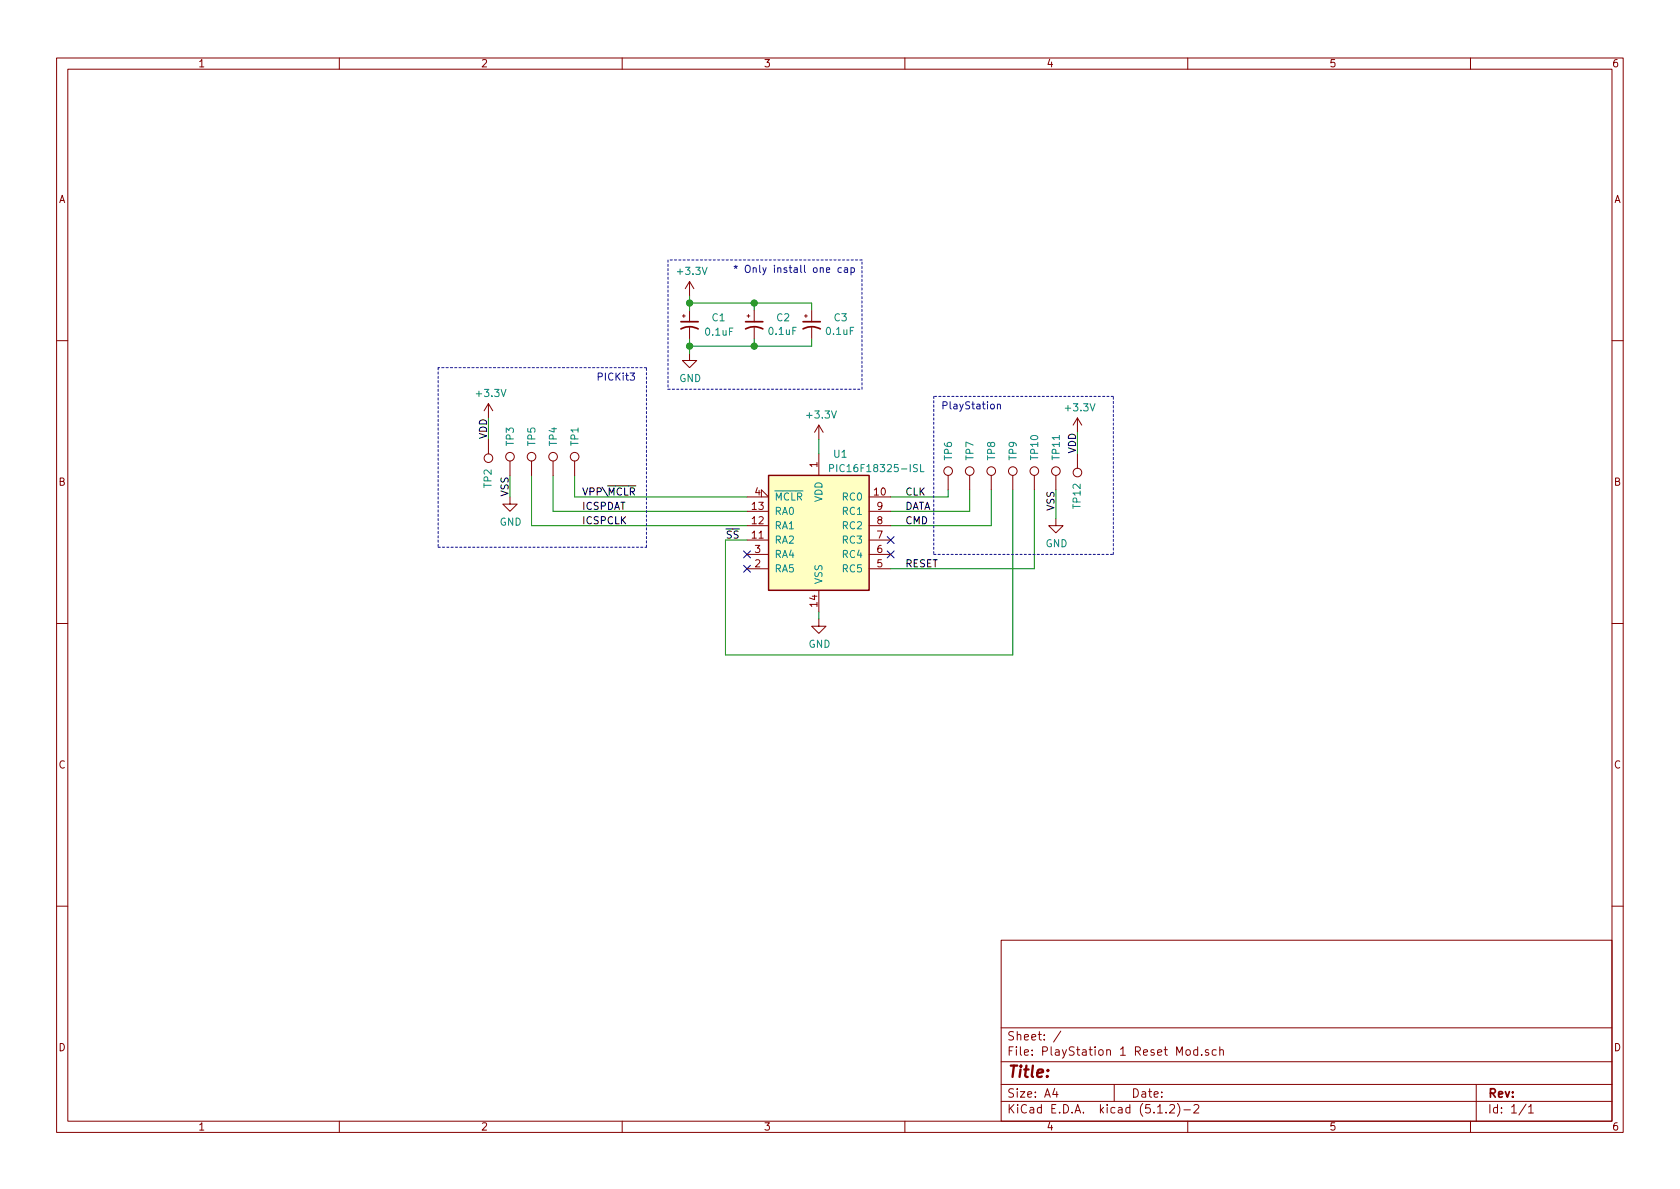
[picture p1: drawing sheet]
EESchema Schematic File Version 4
LIBS:PlayStation 1 Reset Mod-cache
EELAYER 29 0
EELAYER END
$Descr A4 11693 8268
encoding utf-8
Sheet 1 1
Title ""
Date ""
Rev ""
Comp ""
Comment1 ""
Comment2 ""
Comment3 ""
Comment4 ""
$EndDescr
Wire Wire Line
	5200 3750 5050 3750
Text Label 5050 3750 0    50   ~ 0
~SS
Text Label 6300 3450 0    50   ~ 0
CLK
Text Label 6300 3550 0    50   ~ 0
DATA
Text Label 6300 3650 0    50   ~ 0
CMD
$Comp
L power:GND #PWR04
U 1 1
P 5700 4300
F 0 "#PWR04" H 5700 4050 50  0001 C CNN
F 1 "GND" H 5705 4127 50  0000 C CNN
F 2 "" H 5700 4300 50  0001 C CNN
F 3 "" H 5700 4300 50  0001 C CNN
	1    5700 4300
	1    0    0    -1  
$EndComp
Wire Wire Line
	5700 4300 5700 4250
$Comp
L power:+3.3V #PWR03
U 1 1
P 5700 3050
F 0 "#PWR03" H 5700 2900 50  0001 C CNN
F 1 "+3.3V" H 5715 3223 50  0000 C CNN
F 2 "" H 5700 3050 50  0001 C CNN
F 3 "" H 5700 3050 50  0001 C CNN
	1    5700 3050
	1    0    0    -1  
$EndComp
Text Label 4050 3450 0    50   ~ 0
VPP\~MCLR
Text Label 3400 3050 1    50   ~ 0
VDD
Text Label 3550 3450 1    50   ~ 0
VSS
Text Label 4050 3550 0    50   ~ 0
ICSPDAT
Text Label 4050 3650 0    50   ~ 0
ICSPCLK
$Comp
L power:+3.3V #PWR01
U 1 1
P 3400 2900
F 0 "#PWR01" H 3400 2750 50  0001 C CNN
F 1 "+3.3V" H 3415 3073 50  0000 C CNN
F 2 "" H 3400 2900 50  0001 C CNN
F 3 "" H 3400 2900 50  0001 C CNN
	1    3400 2900
	1    0    0    -1  
$EndComp
Wire Wire Line
	3400 3050 3400 2900
$Comp
L power:GND #PWR02
U 1 1
P 3550 3450
F 0 "#PWR02" H 3550 3200 50  0001 C CNN
F 1 "GND" H 3555 3277 50  0000 C CNN
F 2 "" H 3550 3450 50  0001 C CNN
F 3 "" H 3550 3450 50  0001 C CNN
	1    3550 3450
	1    0    0    -1  
$EndComp
Wire Wire Line
	3550 3300 3550 3450
Wire Wire Line
	5200 3550 3850 3550
Wire Wire Line
	3700 3650 5200 3650
Wire Wire Line
	6600 3450 6600 3400
Wire Wire Line
	6200 3450 6600 3450
Wire Wire Line
	6750 3550 6750 3400
Wire Wire Line
	6200 3550 6750 3550
Wire Wire Line
	6900 3650 6900 3400
Wire Wire Line
	6200 3650 6900 3650
Wire Wire Line
	5050 3750 5050 4550
Wire Wire Line
	5050 4550 7050 4550
Wire Wire Line
	7050 4550 7050 3400
Wire Wire Line
	4000 3450 4000 3300
Wire Wire Line
	3850 3550 3850 3300
Wire Wire Line
	3700 3650 3700 3300
Wire Notes Line
	3050 2550 3050 3800
Wire Notes Line
	3050 3800 4500 3800
Wire Notes Line
	4500 3800 4500 2550
Wire Notes Line
	4500 2550 3050 2550
Text Notes 4150 2650 0    50   ~ 0
PICKit3
NoConn ~ 6200 3750
NoConn ~ 6200 3850
NoConn ~ 5200 3950
NoConn ~ 5200 3850
$Comp
L PlayStation~1~Reset~Mod:PIC16F18325-ISL U1
U 1 1
P 5700 3750
F 0 "U1" H 5850 4350 50  0000 C CNN
F 1 "PIC16F18325-ISL" H 6100 4250 50  0000 C CNN
F 2 "Package_SO:SOIC-14_3.9x8.7mm_P1.27mm" H 5700 2650 50  0001 C CNN
F 3 "" H 5700 3750 50  0001 C CNN
	1    5700 3750
	1    0    0    -1  
$EndComp
Wire Wire Line
	6200 3950 7200 3950
Wire Wire Line
	7200 3950 7200 3400
$Comp
L Connector:TestPoint TP2
U 1 1
P 3400 3050
F 0 "TP2" V 3400 3250 50  0000 L CNN
F 1 "TestPoint" H 3458 3077 50  0001 L CNN
F 2 "TestPoint:TestPoint_Pad_1.0x1.0mm" H 3600 3050 50  0001 C CNN
F 3 "~" H 3600 3050 50  0001 C CNN
	1    3400 3050
	-1   0    0    1   
$EndComp
$Comp
L Connector:TestPoint TP10
U 1 1
P 7200 3400
F 0 "TP10" V 7200 3600 50  0000 L CNN
F 1 "TestPoint" H 7258 3427 50  0001 L CNN
F 2 "TestPoint:TestPoint_Pad_D1.5mm" H 7400 3400 50  0001 C CNN
F 3 "~" H 7400 3400 50  0001 C CNN
	1    7200 3400
	1    0    0    -1  
$EndComp
$Comp
L Connector:TestPoint TP9
U 1 1
P 7050 3400
F 0 "TP9" V 7050 3600 50  0000 L CNN
F 1 "TestPoint" H 7108 3427 50  0001 L CNN
F 2 "TestPoint:TestPoint_Pad_D1.5mm" H 7250 3400 50  0001 C CNN
F 3 "~" H 7250 3400 50  0001 C CNN
	1    7050 3400
	1    0    0    -1  
$EndComp
$Comp
L Connector:TestPoint TP8
U 1 1
P 6900 3400
F 0 "TP8" V 6900 3600 50  0000 L CNN
F 1 "TestPoint" H 6958 3427 50  0001 L CNN
F 2 "TestPoint:TestPoint_Pad_D1.5mm" H 7100 3400 50  0001 C CNN
F 3 "~" H 7100 3400 50  0001 C CNN
	1    6900 3400
	1    0    0    -1  
$EndComp
$Comp
L Connector:TestPoint TP7
U 1 1
P 6750 3400
F 0 "TP7" V 6750 3600 50  0000 L CNN
F 1 "TestPoint" H 6808 3427 50  0001 L CNN
F 2 "TestPoint:TestPoint_Pad_D1.5mm" H 6950 3400 50  0001 C CNN
F 3 "~" H 6950 3400 50  0001 C CNN
	1    6750 3400
	1    0    0    -1  
$EndComp
$Comp
L Connector:TestPoint TP6
U 1 1
P 6600 3400
F 0 "TP6" V 6600 3600 50  0000 L CNN
F 1 "TestPoint" H 6658 3427 50  0001 L CNN
F 2 "TestPoint:TestPoint_Pad_D1.5mm" H 6800 3400 50  0001 C CNN
F 3 "~" H 6800 3400 50  0001 C CNN
	1    6600 3400
	1    0    0    -1  
$EndComp
$Comp
L Connector:TestPoint TP1
U 1 1
P 4000 3300
F 0 "TP1" V 4000 3500 50  0000 L CNN
F 1 "TestPoint" H 4058 3327 50  0001 L CNN
F 2 "TestPoint:TestPoint_Pad_D1.0mm" H 4200 3300 50  0001 C CNN
F 3 "~" H 4200 3300 50  0001 C CNN
	1    4000 3300
	1    0    0    -1  
$EndComp
$Comp
L Connector:TestPoint TP4
U 1 1
P 3850 3300
F 0 "TP4" V 3850 3500 50  0000 L CNN
F 1 "TestPoint" H 3908 3327 50  0001 L CNN
F 2 "TestPoint:TestPoint_Pad_D1.0mm" H 4050 3300 50  0001 C CNN
F 3 "~" H 4050 3300 50  0001 C CNN
	1    3850 3300
	1    0    0    -1  
$EndComp
$Comp
L Connector:TestPoint TP5
U 1 1
P 3700 3300
F 0 "TP5" V 3700 3500 50  0000 L CNN
F 1 "TestPoint" H 3758 3327 50  0001 L CNN
F 2 "TestPoint:TestPoint_Pad_D1.0mm" H 3900 3300 50  0001 C CNN
F 3 "~" H 3900 3300 50  0001 C CNN
	1    3700 3300
	1    0    0    -1  
$EndComp
$Comp
L Connector:TestPoint TP3
U 1 1
P 3550 3300
F 0 "TP3" V 3550 3500 50  0000 L CNN
F 1 "TestPoint" H 3608 3327 50  0001 L CNN
F 2 "TestPoint:TestPoint_Pad_D1.0mm" H 3750 3300 50  0001 C CNN
F 3 "~" H 3750 3300 50  0001 C CNN
	1    3550 3300
	1    0    0    -1  
$EndComp
$Comp
L Device:CP1_Small C1
U 1 1
P 4800 2250
F 0 "C1" H 4950 2300 50  0000 L CNN
F 1 "0.1uF" H 4900 2200 50  0000 L CNN
F 2 "Capacitor_SMD:C_1206_3216Metric_Pad1.42x1.75mm_HandSolder" H 4800 2250 50  0001 C CNN
F 3 "~" H 4800 2250 50  0001 C CNN
	1    4800 2250
	1    0    0    -1  
$EndComp
$Comp
L power:+3.3V #PWR05
U 1 1
P 4800 2050
F 0 "#PWR05" H 4800 1900 50  0001 C CNN
F 1 "+3.3V" H 4815 2223 50  0000 C CNN
F 2 "" H 4800 2050 50  0001 C CNN
F 3 "" H 4800 2050 50  0001 C CNN
	1    4800 2050
	1    0    0    -1  
$EndComp
$Comp
L power:GND #PWR06
U 1 1
P 4800 2450
F 0 "#PWR06" H 4800 2200 50  0001 C CNN
F 1 "GND" H 4805 2277 50  0000 C CNN
F 2 "" H 4800 2450 50  0001 C CNN
F 3 "" H 4800 2450 50  0001 C CNN
	1    4800 2450
	1    0    0    -1  
$EndComp
Wire Wire Line
	4800 2450 4800 2400
Wire Wire Line
	4800 2150 4800 2100
$Comp
L Device:CP1_Small C2
U 1 1
P 5250 2250
F 0 "C2" H 5400 2300 50  0000 L CNN
F 1 "0.1uF" H 5341 2205 50  0000 L CNN
F 2 "Capacitor_SMD:C_0805_2012Metric_Pad1.15x1.40mm_HandSolder" H 5250 2250 50  0001 C CNN
F 3 "~" H 5250 2250 50  0001 C CNN
	1    5250 2250
	1    0    0    -1  
$EndComp
Wire Wire Line
	5250 2150 5250 2100
Wire Wire Line
	5250 2100 4800 2100
Connection ~ 4800 2100
Wire Wire Line
	4800 2100 4800 2050
Wire Wire Line
	5250 2350 5250 2400
Wire Wire Line
	5250 2400 4800 2400
Connection ~ 4800 2400
Wire Wire Line
	4800 2400 4800 2350
$Comp
L Connector:TestPoint TP11
U 1 1
P 7350 3400
F 0 "TP11" V 7350 3600 50  0000 L CNN
F 1 "TestPoint" H 7408 3427 50  0001 L CNN
F 2 "TestPoint:TestPoint_Pad_D1.5mm" H 7550 3400 50  0001 C CNN
F 3 "~" H 7550 3400 50  0001 C CNN
	1    7350 3400
	1    0    0    -1  
$EndComp
$Comp
L Connector:TestPoint TP12
U 1 1
P 7500 3150
F 0 "TP12" V 7500 3350 50  0000 L CNN
F 1 "TestPoint" H 7558 3177 50  0001 L CNN
F 2 "TestPoint:TestPoint_Pad_1.5x1.5mm" H 7700 3150 50  0001 C CNN
F 3 "~" H 7700 3150 50  0001 C CNN
	1    7500 3150
	-1   0    0    1   
$EndComp
$Comp
L power:+3.3V #PWR0101
U 1 1
P 7500 3000
F 0 "#PWR0101" H 7500 2850 50  0001 C CNN
F 1 "+3.3V" H 7515 3173 50  0000 C CNN
F 2 "" H 7500 3000 50  0001 C CNN
F 3 "" H 7500 3000 50  0001 C CNN
	1    7500 3000
	1    0    0    -1  
$EndComp
$Comp
L power:GND #PWR0102
U 1 1
P 7350 3600
F 0 "#PWR0102" H 7350 3350 50  0001 C CNN
F 1 "GND" H 7355 3427 50  0000 C CNN
F 2 "" H 7350 3600 50  0001 C CNN
F 3 "" H 7350 3600 50  0001 C CNN
	1    7350 3600
	1    0    0    -1  
$EndComp
Wire Wire Line
	7350 3600 7350 3400
Wire Wire Line
	7500 3150 7500 3000
Wire Notes Line
	6500 2750 6500 3850
Wire Notes Line
	6500 3850 7750 3850
Wire Notes Line
	7750 3850 7750 2750
Wire Notes Line
	7750 2750 6500 2750
Text Label 6300 3950 0    50   ~ 0
RESET
Text Notes 6550 2850 0    50   ~ 0
PlayStation
Wire Wire Line
	4000 3450 5200 3450
Wire Wire Line
	5700 3050 5700 3150
Text Label 7350 3550 1    50   ~ 0
VSS
Text Label 7500 3150 1    50   ~ 0
VDD
$Comp
L Device:CP1_Small C3
U 1 1
P 5650 2250
F 0 "C3" H 5800 2300 50  0000 L CNN
F 1 "0.1uF" H 5741 2205 50  0000 L CNN
F 2 "Capacitor_SMD:C_0603_1608Metric_Pad1.05x0.95mm_HandSolder" H 5650 2250 50  0001 C CNN
F 3 "~" H 5650 2250 50  0001 C CNN
	1    5650 2250
	1    0    0    -1  
$EndComp
Wire Wire Line
	5650 2150 5650 2100
Wire Wire Line
	5650 2100 5250 2100
Connection ~ 5250 2100
Wire Wire Line
	5650 2350 5650 2400
Wire Wire Line
	5650 2400 5250 2400
Connection ~ 5250 2400
Wire Notes Line
	4650 1800 4650 2700
Wire Notes Line
	4650 2700 6000 2700
Wire Notes Line
	6000 2700 6000 1800
Wire Notes Line
	6000 1800 4650 1800
Text Notes 5100 1900 0    50   ~ 0
* Only install one cap
$EndSCHEMATC
